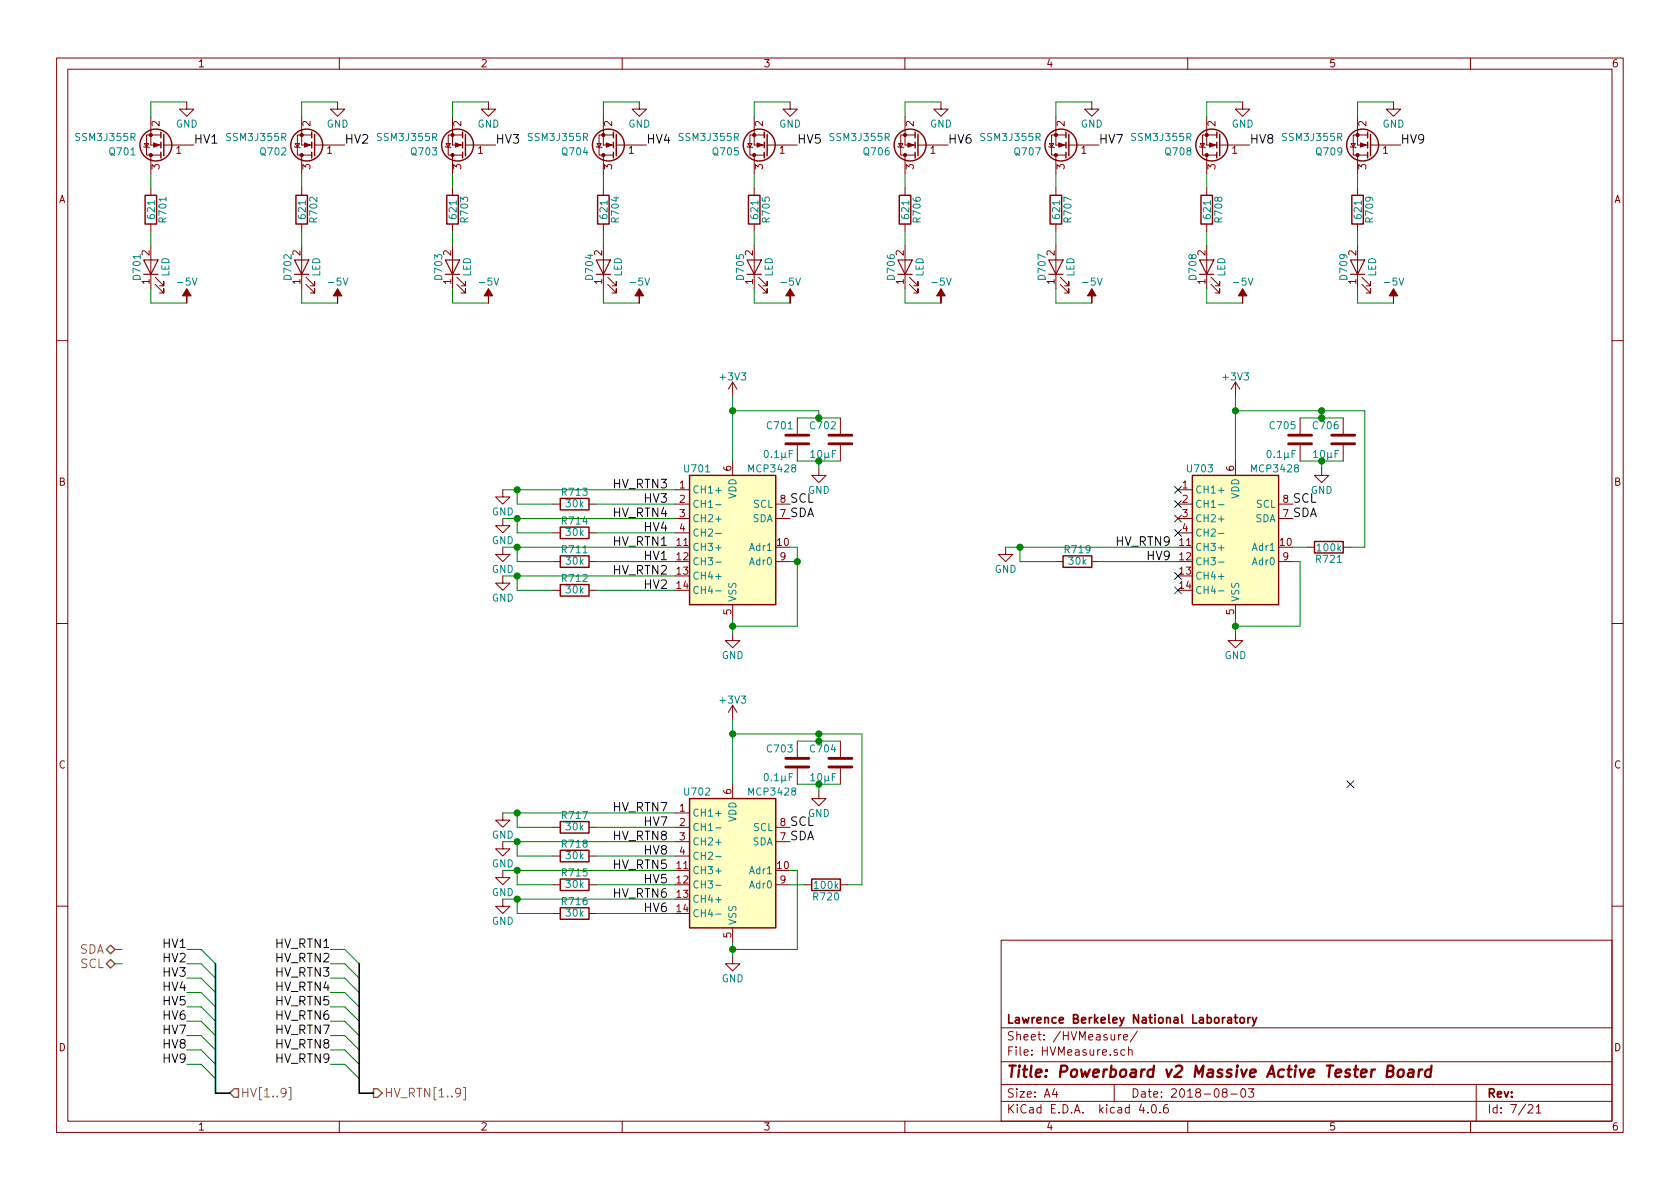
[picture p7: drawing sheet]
EESchema Schematic File Version 2
LIBS:pbv2_mass_test_adapter_active-rescue
LIBS:power
LIBS:device
LIBS:transistors
LIBS:conn
LIBS:linear
LIBS:regul
LIBS:74xx
LIBS:cmos4000
LIBS:adc-dac
LIBS:memory
LIBS:xilinx
LIBS:microcontrollers
LIBS:dsp
LIBS:microchip
LIBS:analog_switches
LIBS:motorola
LIBS:texas
LIBS:intel
LIBS:audio
LIBS:interface
LIBS:digital-audio
LIBS:philips
LIBS:display
LIBS:cypress
LIBS:siliconi
LIBS:opto
LIBS:atmel
LIBS:contrib
LIBS:valves
LIBS:microzed
LIBS:lbl_adc
LIBS:lbl_current
LIBS:lbl_power
LIBS:lbl_dac
LIBS:lbl_conn
LIBS:pbv2_mass_test_adapter_active-cache
EELAYER 25 0
EELAYER END
$Descr A4 11693 8268
encoding utf-8
Sheet 7 21
Title "Powerboard v2 Massive Active Tester Board"
Date "2018-08-03"
Rev ""
Comp "Lawrence Berkeley National Laboratory"
Comment1 ""
Comment2 ""
Comment3 ""
Comment4 ""
$EndDescr
Text HLabel 800  6600 0    60   BiDi ~ 0
SDA
Text HLabel 800  6700 0    60   BiDi ~ 0
SCL
Entry Wire Line
	1400 6600 1500 6700
Entry Wire Line
	1400 6700 1500 6800
Entry Wire Line
	1400 6800 1500 6900
Entry Wire Line
	1400 6900 1500 7000
Entry Wire Line
	1400 7000 1500 7100
Entry Wire Line
	1400 7100 1500 7200
Entry Wire Line
	1400 7200 1500 7300
Entry Wire Line
	1400 7300 1500 7400
Entry Wire Line
	1400 7400 1500 7500
Text Label 1300 6600 2    60   ~ 0
HV1
Text Label 1300 6700 2    60   ~ 0
HV2
Text Label 1300 6800 2    60   ~ 0
HV3
Text Label 1300 6900 2    60   ~ 0
HV4
Text Label 1300 7000 2    60   ~ 0
HV5
Text Label 1300 7100 2    60   ~ 0
HV6
Text Label 1300 7200 2    60   ~ 0
HV7
Text Label 1300 7300 2    60   ~ 0
HV8
Text Label 1300 7400 2    60   ~ 0
HV9
Text HLabel 1600 7600 2    60   Input ~ 0
HV[1..9]
Entry Wire Line
	2400 6600 2500 6700
Entry Wire Line
	2400 6700 2500 6800
Entry Wire Line
	2400 6800 2500 6900
Entry Wire Line
	2400 6900 2500 7000
Entry Wire Line
	2400 7000 2500 7100
Entry Wire Line
	2400 7100 2500 7200
Entry Wire Line
	2400 7200 2500 7300
Entry Wire Line
	2400 7300 2500 7400
Entry Wire Line
	2400 7400 2500 7500
Text HLabel 2600 7600 2    60   Output ~ 0
HV_RTN[1..9]
Text Label 2300 6600 2    60   ~ 0
HV_RTN1
Text Label 2300 6700 2    60   ~ 0
HV_RTN2
Text Label 2300 6800 2    60   ~ 0
HV_RTN3
Text Label 2300 6900 2    60   ~ 0
HV_RTN4
Text Label 2300 7000 2    60   ~ 0
HV_RTN5
Text Label 2300 7100 2    60   ~ 0
HV_RTN6
Text Label 2300 7200 2    60   ~ 0
HV_RTN7
Text Label 2300 7300 2    60   ~ 0
HV_RTN8
Text Label 2300 7400 2    60   ~ 0
HV_RTN9
$Comp
L GND #PWR0105
U 1 1
P 8600 4400
F 0 "#PWR0105" H 8600 4150 50  0001 C CNN
F 1 "GND" H 8600 4250 50  0000 C CNN
F 2 "" H 8600 4400 50  0001 C CNN
F 3 "" H 8600 4400 50  0001 C CNN
	1    8600 4400
	-1   0    0    -1  
$EndComp
Text Label 9000 3600 0    60   ~ 0
SDA
Text Label 9000 3500 0    60   ~ 0
SCL
$Comp
L C C705
U 1 1
P 9050 3050
F 0 "C705" H 9075 3150 50  0000 L CNN
F 1 "0.1μF" H 9075 2950 50  0000 L CNN
F 2 "Capacitors_SMD:C_0805" H 9088 2900 50  0001 C CNN
F 3 "" H 9050 3050 50  0001 C CNN
	1    9050 3050
	-1   0    0    -1  
$EndComp
$Comp
L C C706
U 1 1
P 9350 3050
F 0 "C706" H 9375 3150 50  0000 L CNN
F 1 "10μF" H 9375 2950 50  0000 L CNN
F 2 "Capacitors_SMD:C_0805" H 9388 2900 50  0001 C CNN
F 3 "" H 9350 3050 50  0001 C CNN
	1    9350 3050
	-1   0    0    -1  
$EndComp
$Comp
L R R721
U 1 1
P 9250 3800
F 0 "R721" V 9330 3800 50  0000 C CNN
F 1 "100k" V 9250 3800 50  0000 C CNN
F 2 "Resistors_SMD:R_0805" V 9180 3800 50  0001 C CNN
F 3 "" H 9250 3800 50  0001 C CNN
	1    9250 3800
	0    -1   1    0   
$EndComp
Text Label 8150 3900 2    60   ~ 0
HV9
$Comp
L R R719
U 1 1
P 7500 3900
F 0 "R719" V 7580 3900 50  0000 C CNN
F 1 "30k" V 7500 3900 50  0000 C CNN
F 2 "Resistors_SMD:R_0805" V 7430 3900 50  0001 C CNN
F 3 "" H 7500 3900 50  0001 C CNN
	1    7500 3900
	0    1    -1   0   
$EndComp
Text Label 8150 3800 2    60   ~ 0
HV_RTN9
$Comp
L GND #PWR0106
U 1 1
P 9200 3250
F 0 "#PWR0106" H 9200 3000 50  0001 C CNN
F 1 "GND" H 9200 3100 50  0000 C CNN
F 2 "" H 9200 3250 50  0001 C CNN
F 3 "" H 9200 3250 50  0001 C CNN
	1    9200 3250
	1    0    0    -1  
$EndComp
$Comp
L GND #PWR0107
U 1 1
P 5100 4400
F 0 "#PWR0107" H 5100 4150 50  0001 C CNN
F 1 "GND" H 5100 4250 50  0000 C CNN
F 2 "" H 5100 4400 50  0001 C CNN
F 3 "" H 5100 4400 50  0001 C CNN
	1    5100 4400
	-1   0    0    -1  
$EndComp
Text Label 5500 3600 0    60   ~ 0
SDA
Text Label 5500 3500 0    60   ~ 0
SCL
$Comp
L C C701
U 1 1
P 5550 3050
F 0 "C701" H 5575 3150 50  0000 L CNN
F 1 "0.1μF" H 5575 2950 50  0000 L CNN
F 2 "Capacitors_SMD:C_0805" H 5588 2900 50  0001 C CNN
F 3 "" H 5550 3050 50  0001 C CNN
	1    5550 3050
	-1   0    0    -1  
$EndComp
$Comp
L C C702
U 1 1
P 5850 3050
F 0 "C702" H 5875 3150 50  0000 L CNN
F 1 "10μF" H 5875 2950 50  0000 L CNN
F 2 "Capacitors_SMD:C_0805" H 5888 2900 50  0001 C CNN
F 3 "" H 5850 3050 50  0001 C CNN
	1    5850 3050
	-1   0    0    -1  
$EndComp
Text Label 4650 3600 2    60   ~ 0
HV_RTN4
Text Label 4650 4000 2    60   ~ 0
HV_RTN2
Text Label 4650 3800 2    60   ~ 0
HV_RTN1
Text Label 4650 3400 2    60   ~ 0
HV_RTN3
$Comp
L R R712
U 1 1
P 4000 4100
F 0 "R712" V 4080 4100 50  0000 C CNN
F 1 "30k" V 4000 4100 50  0000 C CNN
F 2 "Resistors_SMD:R_0805" V 3930 4100 50  0001 C CNN
F 3 "" H 4000 4100 50  0001 C CNN
	1    4000 4100
	0    1    -1   0   
$EndComp
Text Label 4650 3700 2    60   ~ 0
HV4
$Comp
L R R711
U 1 1
P 4000 3900
F 0 "R711" V 4080 3900 50  0000 C CNN
F 1 "30k" V 4000 3900 50  0000 C CNN
F 2 "Resistors_SMD:R_0805" V 3930 3900 50  0001 C CNN
F 3 "" H 4000 3900 50  0001 C CNN
	1    4000 3900
	0    1    -1   0   
$EndComp
Text Label 4650 4100 2    60   ~ 0
HV2
$Comp
L R R714
U 1 1
P 4000 3700
F 0 "R714" V 4080 3700 50  0000 C CNN
F 1 "30k" V 4000 3700 50  0000 C CNN
F 2 "Resistors_SMD:R_0805" V 3930 3700 50  0001 C CNN
F 3 "" H 4000 3700 50  0001 C CNN
	1    4000 3700
	0    1    -1   0   
$EndComp
Text Label 4650 3900 2    60   ~ 0
HV1
$Comp
L R R713
U 1 1
P 4000 3500
F 0 "R713" V 4080 3500 50  0000 C CNN
F 1 "30k" V 4000 3500 50  0000 C CNN
F 2 "Resistors_SMD:R_0805" V 3930 3500 50  0001 C CNN
F 3 "" H 4000 3500 50  0001 C CNN
	1    4000 3500
	0    1    -1   0   
$EndComp
Text Label 4650 3500 2    60   ~ 0
HV3
$Comp
L GND #PWR0108
U 1 1
P 5700 3250
F 0 "#PWR0108" H 5700 3000 50  0001 C CNN
F 1 "GND" H 5700 3100 50  0000 C CNN
F 2 "" H 5700 3250 50  0001 C CNN
F 3 "" H 5700 3250 50  0001 C CNN
	1    5700 3250
	1    0    0    -1  
$EndComp
$Comp
L GND #PWR0109
U 1 1
P 5100 6650
F 0 "#PWR0109" H 5100 6400 50  0001 C CNN
F 1 "GND" H 5100 6500 50  0000 C CNN
F 2 "" H 5100 6650 50  0001 C CNN
F 3 "" H 5100 6650 50  0001 C CNN
	1    5100 6650
	-1   0    0    -1  
$EndComp
Text Label 5500 5850 0    60   ~ 0
SDA
Text Label 5500 5750 0    60   ~ 0
SCL
$Comp
L C C703
U 1 1
P 5550 5300
F 0 "C703" H 5575 5400 50  0000 L CNN
F 1 "0.1μF" H 5575 5200 50  0000 L CNN
F 2 "Capacitors_SMD:C_0805" H 5588 5150 50  0001 C CNN
F 3 "" H 5550 5300 50  0001 C CNN
	1    5550 5300
	-1   0    0    -1  
$EndComp
$Comp
L C C704
U 1 1
P 5850 5300
F 0 "C704" H 5875 5400 50  0000 L CNN
F 1 "10μF" H 5875 5200 50  0000 L CNN
F 2 "Capacitors_SMD:C_0805" H 5888 5150 50  0001 C CNN
F 3 "" H 5850 5300 50  0001 C CNN
	1    5850 5300
	-1   0    0    -1  
$EndComp
$Comp
L R R720
U 1 1
P 5750 6150
F 0 "R720" V 5830 6150 50  0000 C CNN
F 1 "100k" V 5750 6150 50  0000 C CNN
F 2 "Resistors_SMD:R_0805" V 5680 6150 50  0001 C CNN
F 3 "" H 5750 6150 50  0001 C CNN
	1    5750 6150
	0    -1   1    0   
$EndComp
Text Label 4650 5850 2    60   ~ 0
HV_RTN8
Text Label 4650 6250 2    60   ~ 0
HV_RTN6
Text Label 4650 6050 2    60   ~ 0
HV_RTN5
Text Label 4650 5650 2    60   ~ 0
HV_RTN7
$Comp
L R R716
U 1 1
P 4000 6350
F 0 "R716" V 4080 6350 50  0000 C CNN
F 1 "30k" V 4000 6350 50  0000 C CNN
F 2 "Resistors_SMD:R_0805" V 3930 6350 50  0001 C CNN
F 3 "" H 4000 6350 50  0001 C CNN
	1    4000 6350
	0    1    -1   0   
$EndComp
Text Label 4650 5950 2    60   ~ 0
HV8
$Comp
L R R715
U 1 1
P 4000 6150
F 0 "R715" V 4080 6150 50  0000 C CNN
F 1 "30k" V 4000 6150 50  0000 C CNN
F 2 "Resistors_SMD:R_0805" V 3930 6150 50  0001 C CNN
F 3 "" H 4000 6150 50  0001 C CNN
	1    4000 6150
	0    1    -1   0   
$EndComp
Text Label 4650 6350 2    60   ~ 0
HV6
$Comp
L R R718
U 1 1
P 4000 5950
F 0 "R718" V 4080 5950 50  0000 C CNN
F 1 "30k" V 4000 5950 50  0000 C CNN
F 2 "Resistors_SMD:R_0805" V 3930 5950 50  0001 C CNN
F 3 "" H 4000 5950 50  0001 C CNN
	1    4000 5950
	0    1    -1   0   
$EndComp
Text Label 4650 6150 2    60   ~ 0
HV5
$Comp
L R R717
U 1 1
P 4000 5750
F 0 "R717" V 4080 5750 50  0000 C CNN
F 1 "30k" V 4000 5750 50  0000 C CNN
F 2 "Resistors_SMD:R_0805" V 3930 5750 50  0001 C CNN
F 3 "" H 4000 5750 50  0001 C CNN
	1    4000 5750
	0    1    -1   0   
$EndComp
Text Label 4650 5750 2    60   ~ 0
HV7
$Comp
L GND #PWR0110
U 1 1
P 5700 5500
F 0 "#PWR0110" H 5700 5250 50  0001 C CNN
F 1 "GND" H 5700 5350 50  0000 C CNN
F 2 "" H 5700 5500 50  0001 C CNN
F 3 "" H 5700 5500 50  0001 C CNN
	1    5700 5500
	1    0    0    -1  
$EndComp
NoConn ~ 8200 3700
NoConn ~ 8200 3600
NoConn ~ 8200 3500
NoConn ~ 9400 5450
$Comp
L Q_NMOS_GSD Q701
U 1 1
P 1150 1000
F 0 "Q701" H 1350 1050 50  0000 L CNN
F 1 "SSM3J355R" H 1350 950 50  0000 L CNN
F 2 "TO_SOT_Packages_SMD:SOT-23" H 1350 1100 50  0001 C CNN
F 3 "" H 1150 1000 50  0001 C CNN
	1    1150 1000
	-1   0    0    1   
$EndComp
Text Label 1350 1000 0    60   ~ 0
HV1
$Comp
L R R701
U 1 1
P 1050 1450
F 0 "R701" V 1130 1450 50  0000 C CNN
F 1 "621" V 1050 1450 50  0000 C CNN
F 2 "Resistors_SMD:R_0805" V 980 1450 50  0001 C CNN
F 3 "" H 1050 1450 50  0001 C CNN
	1    1050 1450
	1    0    0    -1  
$EndComp
$Comp
L LED D701
U 1 1
P 1050 1850
F 0 "D701" H 1050 1950 50  0000 C CNN
F 1 "LED" H 1050 1750 50  0000 C CNN
F 2 "LEDs:LED_1206_HandSoldering" H 1050 1850 50  0001 C CNN
F 3 "" H 1050 1850 50  0001 C CNN
	1    1050 1850
	0    -1   -1   0   
$EndComp
$Comp
L Q_NMOS_GSD Q702
U 1 1
P 2200 1000
F 0 "Q702" H 2400 1050 50  0000 L CNN
F 1 "SSM3J355R" H 2400 950 50  0000 L CNN
F 2 "TO_SOT_Packages_SMD:SOT-23" H 2400 1100 50  0001 C CNN
F 3 "" H 2200 1000 50  0001 C CNN
	1    2200 1000
	-1   0    0    1   
$EndComp
Text Label 2400 1000 0    60   ~ 0
HV2
$Comp
L R R702
U 1 1
P 2100 1450
F 0 "R702" V 2180 1450 50  0000 C CNN
F 1 "621" V 2100 1450 50  0000 C CNN
F 2 "Resistors_SMD:R_0805" V 2030 1450 50  0001 C CNN
F 3 "" H 2100 1450 50  0001 C CNN
	1    2100 1450
	1    0    0    -1  
$EndComp
$Comp
L LED D702
U 1 1
P 2100 1850
F 0 "D702" H 2100 1950 50  0000 C CNN
F 1 "LED" H 2100 1750 50  0000 C CNN
F 2 "LEDs:LED_1206_HandSoldering" H 2100 1850 50  0001 C CNN
F 3 "" H 2100 1850 50  0001 C CNN
	1    2100 1850
	0    -1   -1   0   
$EndComp
$Comp
L Q_NMOS_GSD Q703
U 1 1
P 3250 1000
F 0 "Q703" H 3450 1050 50  0000 L CNN
F 1 "SSM3J355R" H 3450 950 50  0000 L CNN
F 2 "TO_SOT_Packages_SMD:SOT-23" H 3450 1100 50  0001 C CNN
F 3 "" H 3250 1000 50  0001 C CNN
	1    3250 1000
	-1   0    0    1   
$EndComp
Text Label 3450 1000 0    60   ~ 0
HV3
$Comp
L R R703
U 1 1
P 3150 1450
F 0 "R703" V 3230 1450 50  0000 C CNN
F 1 "621" V 3150 1450 50  0000 C CNN
F 2 "Resistors_SMD:R_0805" V 3080 1450 50  0001 C CNN
F 3 "" H 3150 1450 50  0001 C CNN
	1    3150 1450
	1    0    0    -1  
$EndComp
$Comp
L LED D703
U 1 1
P 3150 1850
F 0 "D703" H 3150 1950 50  0000 C CNN
F 1 "LED" H 3150 1750 50  0000 C CNN
F 2 "LEDs:LED_1206_HandSoldering" H 3150 1850 50  0001 C CNN
F 3 "" H 3150 1850 50  0001 C CNN
	1    3150 1850
	0    -1   -1   0   
$EndComp
$Comp
L Q_NMOS_GSD Q704
U 1 1
P 4300 1000
F 0 "Q704" H 4500 1050 50  0000 L CNN
F 1 "SSM3J355R" H 4500 950 50  0000 L CNN
F 2 "TO_SOT_Packages_SMD:SOT-23" H 4500 1100 50  0001 C CNN
F 3 "" H 4300 1000 50  0001 C CNN
	1    4300 1000
	-1   0    0    1   
$EndComp
Text Label 4500 1000 0    60   ~ 0
HV4
$Comp
L R R704
U 1 1
P 4200 1450
F 0 "R704" V 4280 1450 50  0000 C CNN
F 1 "621" V 4200 1450 50  0000 C CNN
F 2 "Resistors_SMD:R_0805" V 4130 1450 50  0001 C CNN
F 3 "" H 4200 1450 50  0001 C CNN
	1    4200 1450
	1    0    0    -1  
$EndComp
$Comp
L LED D704
U 1 1
P 4200 1850
F 0 "D704" H 4200 1950 50  0000 C CNN
F 1 "LED" H 4200 1750 50  0000 C CNN
F 2 "LEDs:LED_1206_HandSoldering" H 4200 1850 50  0001 C CNN
F 3 "" H 4200 1850 50  0001 C CNN
	1    4200 1850
	0    -1   -1   0   
$EndComp
$Comp
L Q_NMOS_GSD Q705
U 1 1
P 5350 1000
F 0 "Q705" H 5550 1050 50  0000 L CNN
F 1 "SSM3J355R" H 5550 950 50  0000 L CNN
F 2 "TO_SOT_Packages_SMD:SOT-23" H 5550 1100 50  0001 C CNN
F 3 "" H 5350 1000 50  0001 C CNN
	1    5350 1000
	-1   0    0    1   
$EndComp
Text Label 5550 1000 0    60   ~ 0
HV5
$Comp
L R R705
U 1 1
P 5250 1450
F 0 "R705" V 5330 1450 50  0000 C CNN
F 1 "621" V 5250 1450 50  0000 C CNN
F 2 "Resistors_SMD:R_0805" V 5180 1450 50  0001 C CNN
F 3 "" H 5250 1450 50  0001 C CNN
	1    5250 1450
	1    0    0    -1  
$EndComp
$Comp
L LED D705
U 1 1
P 5250 1850
F 0 "D705" H 5250 1950 50  0000 C CNN
F 1 "LED" H 5250 1750 50  0000 C CNN
F 2 "LEDs:LED_1206_HandSoldering" H 5250 1850 50  0001 C CNN
F 3 "" H 5250 1850 50  0001 C CNN
	1    5250 1850
	0    -1   -1   0   
$EndComp
$Comp
L Q_NMOS_GSD Q706
U 1 1
P 6400 1000
F 0 "Q706" H 6600 1050 50  0000 L CNN
F 1 "SSM3J355R" H 6600 950 50  0000 L CNN
F 2 "TO_SOT_Packages_SMD:SOT-23" H 6600 1100 50  0001 C CNN
F 3 "" H 6400 1000 50  0001 C CNN
	1    6400 1000
	-1   0    0    1   
$EndComp
Text Label 6600 1000 0    60   ~ 0
HV6
$Comp
L R R706
U 1 1
P 6300 1450
F 0 "R706" V 6380 1450 50  0000 C CNN
F 1 "621" V 6300 1450 50  0000 C CNN
F 2 "Resistors_SMD:R_0805" V 6230 1450 50  0001 C CNN
F 3 "" H 6300 1450 50  0001 C CNN
	1    6300 1450
	1    0    0    -1  
$EndComp
$Comp
L LED D706
U 1 1
P 6300 1850
F 0 "D706" H 6300 1950 50  0000 C CNN
F 1 "LED" H 6300 1750 50  0000 C CNN
F 2 "LEDs:LED_1206_HandSoldering" H 6300 1850 50  0001 C CNN
F 3 "" H 6300 1850 50  0001 C CNN
	1    6300 1850
	0    -1   -1   0   
$EndComp
$Comp
L Q_NMOS_GSD Q707
U 1 1
P 7450 1000
F 0 "Q707" H 7650 1050 50  0000 L CNN
F 1 "SSM3J355R" H 7650 950 50  0000 L CNN
F 2 "TO_SOT_Packages_SMD:SOT-23" H 7650 1100 50  0001 C CNN
F 3 "" H 7450 1000 50  0001 C CNN
	1    7450 1000
	-1   0    0    1   
$EndComp
Text Label 7650 1000 0    60   ~ 0
HV7
$Comp
L R R707
U 1 1
P 7350 1450
F 0 "R707" V 7430 1450 50  0000 C CNN
F 1 "621" V 7350 1450 50  0000 C CNN
F 2 "Resistors_SMD:R_0805" V 7280 1450 50  0001 C CNN
F 3 "" H 7350 1450 50  0001 C CNN
	1    7350 1450
	1    0    0    -1  
$EndComp
$Comp
L LED D707
U 1 1
P 7350 1850
F 0 "D707" H 7350 1950 50  0000 C CNN
F 1 "LED" H 7350 1750 50  0000 C CNN
F 2 "LEDs:LED_1206_HandSoldering" H 7350 1850 50  0001 C CNN
F 3 "" H 7350 1850 50  0001 C CNN
	1    7350 1850
	0    -1   -1   0   
$EndComp
$Comp
L Q_NMOS_GSD Q708
U 1 1
P 8500 1000
F 0 "Q708" H 8700 1050 50  0000 L CNN
F 1 "SSM3J355R" H 8700 950 50  0000 L CNN
F 2 "TO_SOT_Packages_SMD:SOT-23" H 8700 1100 50  0001 C CNN
F 3 "" H 8500 1000 50  0001 C CNN
	1    8500 1000
	-1   0    0    1   
$EndComp
Text Label 8700 1000 0    60   ~ 0
HV8
$Comp
L R R708
U 1 1
P 8400 1450
F 0 "R708" V 8480 1450 50  0000 C CNN
F 1 "621" V 8400 1450 50  0000 C CNN
F 2 "Resistors_SMD:R_0805" V 8330 1450 50  0001 C CNN
F 3 "" H 8400 1450 50  0001 C CNN
	1    8400 1450
	1    0    0    -1  
$EndComp
$Comp
L LED D708
U 1 1
P 8400 1850
F 0 "D708" H 8400 1950 50  0000 C CNN
F 1 "LED" H 8400 1750 50  0000 C CNN
F 2 "LEDs:LED_1206_HandSoldering" H 8400 1850 50  0001 C CNN
F 3 "" H 8400 1850 50  0001 C CNN
	1    8400 1850
	0    -1   -1   0   
$EndComp
$Comp
L Q_NMOS_GSD Q709
U 1 1
P 9550 1000
F 0 "Q709" H 9750 1050 50  0000 L CNN
F 1 "SSM3J355R" H 9750 950 50  0000 L CNN
F 2 "TO_SOT_Packages_SMD:SOT-23" H 9750 1100 50  0001 C CNN
F 3 "" H 9550 1000 50  0001 C CNN
	1    9550 1000
	-1   0    0    1   
$EndComp
Text Label 9750 1000 0    60   ~ 0
HV9
$Comp
L R R709
U 1 1
P 9450 1450
F 0 "R709" V 9530 1450 50  0000 C CNN
F 1 "621" V 9450 1450 50  0000 C CNN
F 2 "Resistors_SMD:R_0805" V 9380 1450 50  0001 C CNN
F 3 "" H 9450 1450 50  0001 C CNN
	1    9450 1450
	1    0    0    -1  
$EndComp
$Comp
L LED D709
U 1 1
P 9450 1850
F 0 "D709" H 9450 1950 50  0000 C CNN
F 1 "LED" H 9450 1750 50  0000 C CNN
F 2 "LEDs:LED_1206_HandSoldering" H 9450 1850 50  0001 C CNN
F 3 "" H 9450 1850 50  0001 C CNN
	1    9450 1850
	0    -1   -1   0   
$EndComp
$Comp
L +3V3 #PWR0111
U 1 1
P 5100 2750
F 0 "#PWR0111" H 5100 2600 50  0001 C CNN
F 1 "+3V3" H 5100 2890 50  0000 C CNN
F 2 "" H 5100 2750 50  0001 C CNN
F 3 "" H 5100 2750 50  0001 C CNN
	1    5100 2750
	1    0    0    -1  
$EndComp
$Comp
L +3V3 #PWR0112
U 1 1
P 8600 2750
F 0 "#PWR0112" H 8600 2600 50  0001 C CNN
F 1 "+3V3" H 8600 2890 50  0000 C CNN
F 2 "" H 8600 2750 50  0001 C CNN
F 3 "" H 8600 2750 50  0001 C CNN
	1    8600 2750
	1    0    0    -1  
$EndComp
$Comp
L +3V3 #PWR0113
U 1 1
P 5100 5000
F 0 "#PWR0113" H 5100 4850 50  0001 C CNN
F 1 "+3V3" H 5100 5140 50  0000 C CNN
F 2 "" H 5100 5000 50  0001 C CNN
F 3 "" H 5100 5000 50  0001 C CNN
	1    5100 5000
	1    0    0    -1  
$EndComp
$Comp
L MCP3428 U703
U 1 1
P 8600 3700
F 0 "U703" H 8450 4150 50  0000 R CNN
F 1 "MCP3428" H 8700 4150 50  0000 L CNN
F 2 "Housings_SOIC:SOIC-14_3.9x8.7mm_Pitch1.27mm" H 8600 3700 50  0001 C CNN
F 3 "" H 8600 3700 50  0001 C CNN
	1    8600 3700
	1    0    0    -1  
$EndComp
$Comp
L MCP3428 U702
U 1 1
P 5100 5950
F 0 "U702" H 4950 6400 50  0000 R CNN
F 1 "MCP3428" H 5200 6400 50  0000 L CNN
F 2 "Housings_SOIC:SOIC-14_3.9x8.7mm_Pitch1.27mm" H 5100 5950 50  0001 C CNN
F 3 "" H 5100 5950 50  0001 C CNN
	1    5100 5950
	1    0    0    -1  
$EndComp
$Comp
L MCP3428 U701
U 1 1
P 5100 3700
F 0 "U701" H 4950 4150 50  0000 R CNN
F 1 "MCP3428" H 5200 4150 50  0000 L CNN
F 2 "Housings_SOIC:SOIC-14_3.9x8.7mm_Pitch1.27mm" H 5100 3700 50  0001 C CNN
F 3 "" H 5100 3700 50  0001 C CNN
	1    5100 3700
	1    0    0    -1  
$EndComp
NoConn ~ 8200 3400
NoConn ~ 8200 4000
NoConn ~ 8200 4100
$Comp
L GND #PWR0114
U 1 1
P 3500 3400
F 0 "#PWR0114" H 3500 3150 50  0001 C CNN
F 1 "GND" H 3500 3250 50  0000 C CNN
F 2 "" H 3500 3400 50  0001 C CNN
F 3 "" H 3500 3400 50  0001 C CNN
	1    3500 3400
	1    0    0    -1  
$EndComp
$Comp
L GND #PWR0115
U 1 1
P 3500 3600
F 0 "#PWR0115" H 3500 3350 50  0001 C CNN
F 1 "GND" H 3500 3450 50  0000 C CNN
F 2 "" H 3500 3600 50  0001 C CNN
F 3 "" H 3500 3600 50  0001 C CNN
	1    3500 3600
	1    0    0    -1  
$EndComp
$Comp
L GND #PWR0116
U 1 1
P 3500 3800
F 0 "#PWR0116" H 3500 3550 50  0001 C CNN
F 1 "GND" H 3500 3650 50  0000 C CNN
F 2 "" H 3500 3800 50  0001 C CNN
F 3 "" H 3500 3800 50  0001 C CNN
	1    3500 3800
	1    0    0    -1  
$EndComp
$Comp
L GND #PWR0117
U 1 1
P 3500 4000
F 0 "#PWR0117" H 3500 3750 50  0001 C CNN
F 1 "GND" H 3500 3850 50  0000 C CNN
F 2 "" H 3500 4000 50  0001 C CNN
F 3 "" H 3500 4000 50  0001 C CNN
	1    3500 4000
	1    0    0    -1  
$EndComp
Wire Wire Line
	850  6600 800  6600
Wire Wire Line
	850  6700 800  6700
Wire Wire Line
	1400 6600 1300 6600
Wire Wire Line
	1400 6700 1300 6700
Wire Wire Line
	1400 6800 1300 6800
Wire Wire Line
	1400 6900 1300 6900
Wire Wire Line
	1400 7000 1300 7000
Wire Wire Line
	1400 7100 1300 7100
Wire Wire Line
	1400 7200 1300 7200
Wire Wire Line
	1400 7300 1300 7300
Wire Wire Line
	1400 7400 1300 7400
Wire Wire Line
	2400 6600 2300 6600
Wire Wire Line
	2400 6700 2300 6700
Wire Wire Line
	2400 6800 2300 6800
Wire Wire Line
	2400 6900 2300 6900
Wire Wire Line
	2400 7000 2300 7000
Wire Wire Line
	2400 7100 2300 7100
Wire Wire Line
	2400 7200 2300 7200
Wire Wire Line
	2400 7300 2300 7300
Wire Wire Line
	2400 7400 2300 7400
Wire Wire Line
	8600 2750 8600 3200
Wire Wire Line
	7100 3900 7100 3800
Wire Bus Line
	2500 7600 2600 7600
Wire Bus Line
	1500 7600 1600 7600
Wire Bus Line
	1500 6700 1500 7600
Wire Bus Line
	2500 6700 2500 7600
Wire Wire Line
	8600 4400 8600 4300
Connection ~ 8600 4350
Wire Wire Line
	9200 3250 9200 3200
Wire Wire Line
	9050 3200 9350 3200
Connection ~ 9200 3200
Wire Wire Line
	9350 2900 9050 2900
Wire Wire Line
	9200 2900 9200 2850
Connection ~ 9200 2900
Connection ~ 8600 2850
Wire Wire Line
	5100 4400 5100 4300
Connection ~ 5100 4350
Wire Wire Line
	5700 3250 5700 3200
Wire Wire Line
	5550 3200 5850 3200
Connection ~ 5700 3200
Wire Wire Line
	5850 2900 5550 2900
Wire Wire Line
	5700 2900 5700 2850
Wire Wire Line
	5700 2850 5100 2850
Connection ~ 5700 2900
Connection ~ 5100 2850
Wire Wire Line
	5100 3200 5100 2750
Wire Wire Line
	5100 5000 5100 5450
Wire Wire Line
	5100 6650 5100 6550
Connection ~ 5100 6600
Wire Wire Line
	5700 5500 5700 5450
Wire Wire Line
	5550 5450 5850 5450
Connection ~ 5700 5450
Wire Wire Line
	5850 5150 5550 5150
Wire Wire Line
	5700 5150 5700 5100
Wire Wire Line
	5100 5100 6000 5100
Connection ~ 5700 5150
Connection ~ 5100 5100
Wire Wire Line
	1050 800  1050 700 
Wire Wire Line
	1050 1200 1050 1300
Wire Wire Line
	1050 1700 1050 1600
Wire Wire Line
	1050 2100 1050 2000
Wire Wire Line
	2100 800  2100 700 
Wire Wire Line
	2100 1200 2100 1300
Wire Wire Line
	2100 1700 2100 1600
Wire Wire Line
	2100 2100 2100 2000
Wire Wire Line
	3150 800  3150 700 
Wire Wire Line
	3150 1200 3150 1300
Wire Wire Line
	3150 1700 3150 1600
Wire Wire Line
	3150 2100 3150 2000
Wire Wire Line
	4200 800  4200 700 
Wire Wire Line
	4200 1200 4200 1300
Wire Wire Line
	4200 1700 4200 1600
Wire Wire Line
	4200 2100 4200 2000
Wire Wire Line
	5250 800  5250 700 
Wire Wire Line
	5250 1200 5250 1300
Wire Wire Line
	5250 1700 5250 1600
Wire Wire Line
	5250 2100 5250 2000
Wire Wire Line
	6300 800  6300 700 
Wire Wire Line
	6300 1200 6300 1300
Wire Wire Line
	6300 1700 6300 1600
Wire Wire Line
	6300 2100 6300 2000
Wire Wire Line
	7350 800  7350 700 
Wire Wire Line
	7350 1200 7350 1300
Wire Wire Line
	7350 1700 7350 1600
Wire Wire Line
	7350 2100 7350 2000
Wire Wire Line
	8400 800  8400 700 
Wire Wire Line
	8400 1200 8400 1300
Wire Wire Line
	8400 1700 8400 1600
Wire Wire Line
	8400 2100 8400 2000
Wire Wire Line
	9450 800  9450 700 
Wire Wire Line
	9450 1200 9450 1300
Wire Wire Line
	9450 1700 9450 1600
Wire Wire Line
	9450 2100 9450 2000
Wire Wire Line
	5500 3800 5550 3800
Wire Wire Line
	5550 3800 5550 4350
Wire Wire Line
	5500 3900 5550 3900
Connection ~ 5550 3900
Wire Wire Line
	5550 4350 5100 4350
Wire Wire Line
	5600 6150 5500 6150
Wire Wire Line
	5900 6150 6000 6150
Wire Wire Line
	6000 6150 6000 5100
Connection ~ 5700 5100
Wire Wire Line
	5500 6050 5550 6050
Wire Wire Line
	5550 6050 5550 6600
Wire Wire Line
	5550 6600 5100 6600
Wire Wire Line
	9000 3800 9100 3800
Connection ~ 9200 2850
Wire Wire Line
	9400 3800 9500 3800
Wire Wire Line
	9500 3800 9500 2850
Wire Wire Line
	9500 2850 8600 2850
Wire Wire Line
	9000 3900 9050 3900
Wire Wire Line
	9050 3900 9050 4350
Wire Wire Line
	9050 4350 8600 4350
$Comp
L GND #PWR0118
U 1 1
P 3500 5650
F 0 "#PWR0118" H 3500 5400 50  0001 C CNN
F 1 "GND" H 3500 5500 50  0000 C CNN
F 2 "" H 3500 5650 50  0001 C CNN
F 3 "" H 3500 5650 50  0001 C CNN
	1    3500 5650
	1    0    0    -1  
$EndComp
$Comp
L GND #PWR0119
U 1 1
P 3500 5850
F 0 "#PWR0119" H 3500 5600 50  0001 C CNN
F 1 "GND" H 3500 5700 50  0000 C CNN
F 2 "" H 3500 5850 50  0001 C CNN
F 3 "" H 3500 5850 50  0001 C CNN
	1    3500 5850
	1    0    0    -1  
$EndComp
$Comp
L GND #PWR0120
U 1 1
P 3500 6050
F 0 "#PWR0120" H 3500 5800 50  0001 C CNN
F 1 "GND" H 3500 5900 50  0000 C CNN
F 2 "" H 3500 6050 50  0001 C CNN
F 3 "" H 3500 6050 50  0001 C CNN
	1    3500 6050
	1    0    0    -1  
$EndComp
$Comp
L GND #PWR0121
U 1 1
P 3500 6250
F 0 "#PWR0121" H 3500 6000 50  0001 C CNN
F 1 "GND" H 3500 6100 50  0000 C CNN
F 2 "" H 3500 6250 50  0001 C CNN
F 3 "" H 3500 6250 50  0001 C CNN
	1    3500 6250
	1    0    0    -1  
$EndComp
Wire Wire Line
	3600 3400 3600 3500
Wire Wire Line
	3600 3700 3600 3600
Wire Wire Line
	3600 3900 3600 3800
Wire Wire Line
	3600 4000 3600 4100
Wire Wire Line
	3600 5650 3600 5750
Wire Wire Line
	3600 5850 3600 5950
Wire Wire Line
	3600 6050 3600 6150
Wire Wire Line
	3600 6250 3600 6350
$Comp
L GND #PWR0122
U 1 1
P 7000 3800
F 0 "#PWR0122" H 7000 3550 50  0001 C CNN
F 1 "GND" H 7000 3650 50  0000 C CNN
F 2 "" H 7000 3800 50  0001 C CNN
F 3 "" H 7000 3800 50  0001 C CNN
	1    7000 3800
	1    0    0    -1  
$EndComp
Wire Wire Line
	4150 3500 4700 3500
Wire Wire Line
	4150 3700 4700 3700
Wire Wire Line
	4150 3900 4700 3900
Wire Wire Line
	4150 4100 4700 4100
Wire Wire Line
	3500 3400 4700 3400
Wire Wire Line
	3500 3600 4700 3600
Wire Wire Line
	3500 3800 4700 3800
Wire Wire Line
	3500 4000 4700 4000
Wire Wire Line
	3600 3500 3850 3500
Wire Wire Line
	3600 3700 3850 3700
Wire Wire Line
	3600 3900 3850 3900
Wire Wire Line
	3600 4100 3850 4100
Connection ~ 3600 3400
Connection ~ 3600 3600
Connection ~ 3600 3800
Connection ~ 3600 4000
Wire Wire Line
	3600 5750 3850 5750
Wire Wire Line
	3600 5950 3850 5950
Wire Wire Line
	3600 6150 3850 6150
Wire Wire Line
	3600 6350 3850 6350
Wire Wire Line
	3500 5650 4700 5650
Wire Wire Line
	3500 5850 4700 5850
Wire Wire Line
	3500 6050 4700 6050
Wire Wire Line
	3500 6250 4700 6250
Wire Wire Line
	4150 5750 4700 5750
Wire Wire Line
	4150 5950 4700 5950
Wire Wire Line
	4150 6150 4700 6150
Wire Wire Line
	4150 6350 4700 6350
Connection ~ 3600 5650
Connection ~ 3600 5850
Connection ~ 3600 6050
Connection ~ 3600 6250
Connection ~ 7100 3800
Wire Wire Line
	7000 3800 8200 3800
Wire Wire Line
	8200 3900 7650 3900
Wire Wire Line
	7350 3900 7100 3900
$Comp
L GND #PWR0123
U 1 1
P 1300 700
F 0 "#PWR0123" H 1300 450 50  0001 C CNN
F 1 "GND" H 1300 550 50  0000 C CNN
F 2 "" H 1300 700 50  0001 C CNN
F 3 "" H 1300 700 50  0001 C CNN
	1    1300 700 
	1    0    0    -1  
$EndComp
Wire Wire Line
	1050 700  1300 700 
$Comp
L GND #PWR0124
U 1 1
P 2350 700
F 0 "#PWR0124" H 2350 450 50  0001 C CNN
F 1 "GND" H 2350 550 50  0000 C CNN
F 2 "" H 2350 700 50  0001 C CNN
F 3 "" H 2350 700 50  0001 C CNN
	1    2350 700 
	1    0    0    -1  
$EndComp
Wire Wire Line
	2100 700  2350 700 
$Comp
L GND #PWR0125
U 1 1
P 3400 700
F 0 "#PWR0125" H 3400 450 50  0001 C CNN
F 1 "GND" H 3400 550 50  0000 C CNN
F 2 "" H 3400 700 50  0001 C CNN
F 3 "" H 3400 700 50  0001 C CNN
	1    3400 700 
	1    0    0    -1  
$EndComp
Wire Wire Line
	3150 700  3400 700 
$Comp
L GND #PWR0126
U 1 1
P 4450 700
F 0 "#PWR0126" H 4450 450 50  0001 C CNN
F 1 "GND" H 4450 550 50  0000 C CNN
F 2 "" H 4450 700 50  0001 C CNN
F 3 "" H 4450 700 50  0001 C CNN
	1    4450 700 
	1    0    0    -1  
$EndComp
Wire Wire Line
	4200 700  4450 700 
Wire Wire Line
	5250 700  5500 700 
Wire Wire Line
	6300 700  6550 700 
Wire Wire Line
	7350 700  7600 700 
Wire Wire Line
	8400 700  8650 700 
Wire Wire Line
	9450 700  9700 700 
$Comp
L GND #PWR0127
U 1 1
P 5500 700
F 0 "#PWR0127" H 5500 450 50  0001 C CNN
F 1 "GND" H 5500 550 50  0000 C CNN
F 2 "" H 5500 700 50  0001 C CNN
F 3 "" H 5500 700 50  0001 C CNN
	1    5500 700 
	1    0    0    -1  
$EndComp
$Comp
L GND #PWR0128
U 1 1
P 6550 700
F 0 "#PWR0128" H 6550 450 50  0001 C CNN
F 1 "GND" H 6550 550 50  0000 C CNN
F 2 "" H 6550 700 50  0001 C CNN
F 3 "" H 6550 700 50  0001 C CNN
	1    6550 700 
	1    0    0    -1  
$EndComp
$Comp
L GND #PWR0129
U 1 1
P 7600 700
F 0 "#PWR0129" H 7600 450 50  0001 C CNN
F 1 "GND" H 7600 550 50  0000 C CNN
F 2 "" H 7600 700 50  0001 C CNN
F 3 "" H 7600 700 50  0001 C CNN
	1    7600 700 
	1    0    0    -1  
$EndComp
$Comp
L GND #PWR0130
U 1 1
P 8650 700
F 0 "#PWR0130" H 8650 450 50  0001 C CNN
F 1 "GND" H 8650 550 50  0000 C CNN
F 2 "" H 8650 700 50  0001 C CNN
F 3 "" H 8650 700 50  0001 C CNN
	1    8650 700 
	1    0    0    -1  
$EndComp
$Comp
L GND #PWR0131
U 1 1
P 9700 700
F 0 "#PWR0131" H 9700 450 50  0001 C CNN
F 1 "GND" H 9700 550 50  0000 C CNN
F 2 "" H 9700 700 50  0001 C CNN
F 3 "" H 9700 700 50  0001 C CNN
	1    9700 700 
	1    0    0    -1  
$EndComp
$Comp
L -5V #PWR702
U 1 1
P 1300 2100
F 0 "#PWR702" H 1300 2200 50  0001 C CNN
F 1 "-5V" H 1300 2250 50  0000 C CNN
F 2 "" H 1300 2100 50  0001 C CNN
F 3 "" H 1300 2100 50  0001 C CNN
	1    1300 2100
	1    0    0    -1  
$EndComp
Wire Wire Line
	1050 2100 1300 2100
Wire Wire Line
	2100 2100 2350 2100
Wire Wire Line
	3150 2100 3400 2100
Wire Wire Line
	4200 2100 4450 2100
Wire Wire Line
	5250 2100 5500 2100
Wire Wire Line
	6300 2100 6550 2100
Wire Wire Line
	7350 2100 7600 2100
Wire Wire Line
	8400 2100 8650 2100
Wire Wire Line
	9450 2100 9700 2100
$Comp
L -5V #PWR704
U 1 1
P 2350 2100
F 0 "#PWR704" H 2350 2200 50  0001 C CNN
F 1 "-5V" H 2350 2250 50  0000 C CNN
F 2 "" H 2350 2100 50  0001 C CNN
F 3 "" H 2350 2100 50  0001 C CNN
	1    2350 2100
	1    0    0    -1  
$EndComp
$Comp
L -5V #PWR706
U 1 1
P 3400 2100
F 0 "#PWR706" H 3400 2200 50  0001 C CNN
F 1 "-5V" H 3400 2250 50  0000 C CNN
F 2 "" H 3400 2100 50  0001 C CNN
F 3 "" H 3400 2100 50  0001 C CNN
	1    3400 2100
	1    0    0    -1  
$EndComp
$Comp
L -5V #PWR716
U 1 1
P 4450 2100
F 0 "#PWR716" H 4450 2200 50  0001 C CNN
F 1 "-5V" H 4450 2250 50  0000 C CNN
F 2 "" H 4450 2100 50  0001 C CNN
F 3 "" H 4450 2100 50  0001 C CNN
	1    4450 2100
	1    0    0    -1  
$EndComp
$Comp
L -5V #PWR722
U 1 1
P 5500 2100
F 0 "#PWR722" H 5500 2200 50  0001 C CNN
F 1 "-5V" H 5500 2250 50  0000 C CNN
F 2 "" H 5500 2100 50  0001 C CNN
F 3 "" H 5500 2100 50  0001 C CNN
	1    5500 2100
	1    0    0    -1  
$EndComp
$Comp
L -5V #PWR726
U 1 1
P 6550 2100
F 0 "#PWR726" H 6550 2200 50  0001 C CNN
F 1 "-5V" H 6550 2250 50  0000 C CNN
F 2 "" H 6550 2100 50  0001 C CNN
F 3 "" H 6550 2100 50  0001 C CNN
	1    6550 2100
	1    0    0    -1  
$EndComp
$Comp
L -5V #PWR729
U 1 1
P 7600 2100
F 0 "#PWR729" H 7600 2200 50  0001 C CNN
F 1 "-5V" H 7600 2250 50  0000 C CNN
F 2 "" H 7600 2100 50  0001 C CNN
F 3 "" H 7600 2100 50  0001 C CNN
	1    7600 2100
	1    0    0    -1  
$EndComp
$Comp
L -5V #PWR733
U 1 1
P 8650 2100
F 0 "#PWR733" H 8650 2200 50  0001 C CNN
F 1 "-5V" H 8650 2250 50  0000 C CNN
F 2 "" H 8650 2100 50  0001 C CNN
F 3 "" H 8650 2100 50  0001 C CNN
	1    8650 2100
	1    0    0    -1  
$EndComp
$Comp
L -5V #PWR736
U 1 1
P 9700 2100
F 0 "#PWR736" H 9700 2200 50  0001 C CNN
F 1 "-5V" H 9700 2250 50  0000 C CNN
F 2 "" H 9700 2100 50  0001 C CNN
F 3 "" H 9700 2100 50  0001 C CNN
	1    9700 2100
	1    0    0    -1  
$EndComp
$EndSCHEMATC
